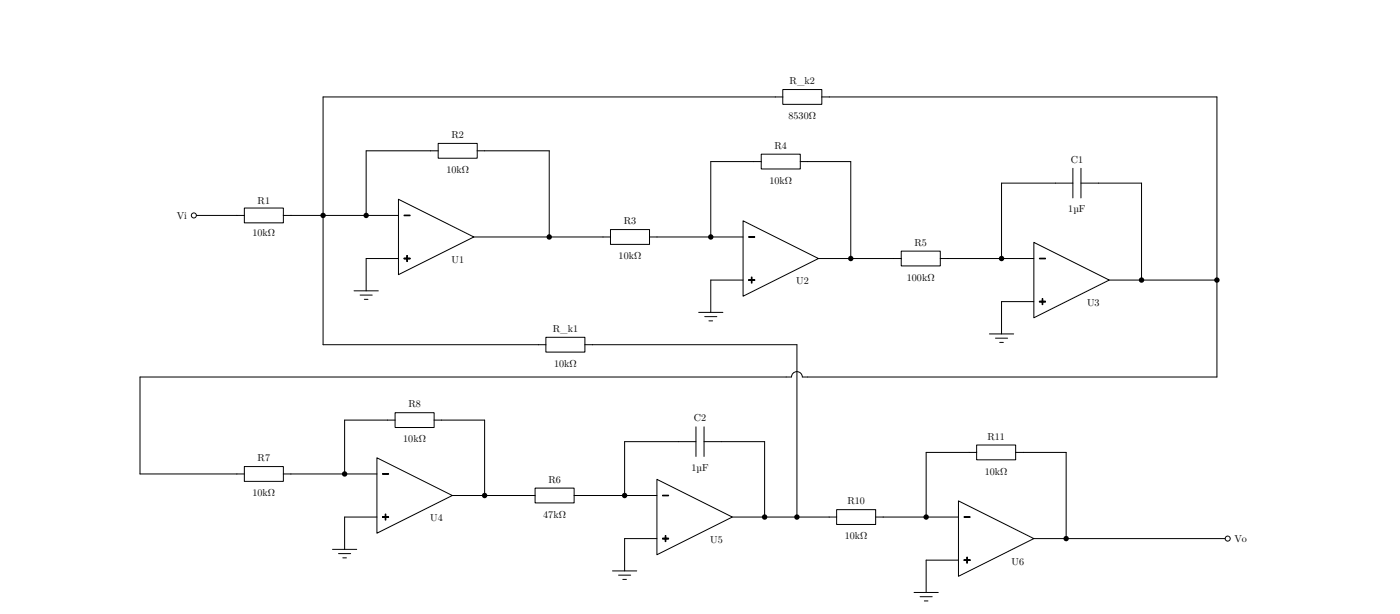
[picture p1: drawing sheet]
<svg xmlns="http://www.w3.org/2000/svg" width="734mm" height="322mm" viewBox="0 0 734 322" stroke-linecap="round" stroke-linejoin="round" font-family="sans-serif">
<g fill="none" stroke="#000" stroke-width=".53">
<path d="M406 51h-237v130h113M435 51h203v147h-215M226 79h-34v34M254 79h34v45M395 85h-22v39M423 85h23v50M553 96h-28v39M576 96h22v51M102 113h22M152 113h57M209 135h-17v17M248 124h68"/>
<path d="M344 124h45M429 135h39M497 135h45M389 147h-16v17M542 158h-17v17M581 147h57M310 181h108v90M412 198h-339v50h51M203 220h-22v28M231 220h23v40M356 231h-29v29M378 231h23v40"/>
<path d="M508 237h-23v34M536 237h23v45M152 248h46M237 260h40M305 260h39M198 271h-17v17M384 271h51M463 271h39M344 282h-17v17M502 294h-17v16M542 282h101"/>
</g>
<g fill="#000">
<circle cx="169" cy="113" r="1.4"/>
<circle cx="192" cy="113" r="1.4"/>
<circle cx="288" cy="124" r="1.4"/>
<circle cx="373" cy="124" r="1.4"/>
<circle cx="446" cy="135" r="1.4"/>
<circle cx="525" cy="135" r="1.4"/>
<circle cx="598" cy="147" r="1.4"/>
<circle cx="638" cy="147" r="1.4"/>
<circle cx="181" cy="248" r="1.4"/>
<circle cx="254" cy="260" r="1.4"/>
<circle cx="327" cy="260" r="1.4"/>
<circle cx="401" cy="271" r="1.4"/>
<circle cx="418" cy="271" r="1.4"/>
<circle cx="485" cy="271" r="1.4"/>
<circle cx="559" cy="282" r="1.4"/>
</g>
<circle cx="102" cy="113" r="1.3" fill="#fff"/>
<path d="M101 113a1.1 1.1 0 0 1 2 0 1.1 1.1 0 0 1-2 0zM100 113a1.6 1.6 0 0 0 3 0 1.6 1.6 0 0 0-3 0z" fill-rule="evenodd" fill="#000"/>
<g fill="none" stroke="#000" stroke-width=".52">
<path d="M186 152h12M189 155h6M191 157h2M366 164h13M369 166h7M372 168h1M519 175h12M522 177h6M524 179h2M174 288h13M177 290h7M180 292h2"/>
<path d="M321 299h13M324 301h7M326 304h2M479 310h13M482 313h7M484 315h2"/>
</g>
<circle cx="643" cy="282" r="1.3" fill="#fff"/>
<path d="M642 282a1.5 1.5 0 0 1 3 0 1.5 1.5 0 0 1-3 0zM642 282a1.6 1.6 0 0 0 3 0 1.6 1.6 0 0 0-3 0z" fill-rule="evenodd" fill="#000"/>
<g fill="none" stroke="#000" stroke-width=".52">
<path d="M406 51h4M410 47h21v8h-21zM431 51h4M226 79h4M230 75h20v8h-20zM250 79h4M395 85h4M399 81h20v8h-20zM419 85h4M553 96h9M562 88v16M567 96h9"/>
<path d="M567 88v16M124 113h4M128 109h21v8h-21zM149 113h3M209 104l39 20-39 20zM212 113h3M389 116l40 19-40 20zM212 135h3M316 124h4M320 120h20v8h-20zM340 124h4M393 124h2"/>
<path d="M468 135h4M472 132h21v7h-21zM493 135h4M542 127l39 20-39 20zM545 135h3M393 147h2M545 158h3M286 177h21v8h-21zM282 181h4M307 181h3M412 198h3a2.8 2.8 0 0 1 3-3 2.8 2.8 0 0 1 3 3h2M207 216h21v8h-21z"/>
<path d="M198 240l39 20-39 19zM203 220h4M228 220h3M356 231h9M365 224v15M369 231h9M369 224v15M508 237h4M512 233h20v8h-20zM532 237h4M124 248h4M128 244h21v8h-21z"/>
<path d="M149 248h3M201 248h2M277 260h3M280 256h21v8h-21zM301 260h4M344 251l40 20-40 20zM347 260h3M201 271h2M435 271h3M439 267h20v8h-20zM459 271h4M502 262l40 20-40 20z"/>
<path d="M505 271h3M347 282h3M505 294h3"/>
</g>
<g fill="#000" stroke="#000" stroke-width=".52">
<path d="M212 113h3z" fill-rule="evenodd"/>
<path d="M212 135l3 1z" fill-rule="evenodd"/>
<path d="M392 124h4z" fill-rule="evenodd"/>
<path d="M545 135l3 1z" fill-rule="evenodd"/>
<path d="M392 147h4z" fill-rule="evenodd"/>
<path d="M545 158h3z" fill-rule="evenodd"/>
<path d="M200 248l4 1z" fill-rule="evenodd"/>
<path d="M347 259l3 1z" fill-rule="evenodd"/>
<path d="M200 271h4z" fill-rule="evenodd"/>
<path d="M505 271h3z" fill-rule="evenodd"/>
<path d="M347 282h3z" fill-rule="evenodd"/>
<path d="M505 293l3 1z" fill-rule="evenodd"/>
</g>
<path d="M212 135h1l1-1v1l1 1h-1l-1 1v-1zM392 147h2v-2v2h2h-2v1v-1zM545 158h1l1-2v2h1h-1l-1 2v-2zM200 271h2v-2v2h2h-2v2v-2zM347 282h2v-1v1h1h-1v2v-2zM505 293h2v-1v1l1 1h-1v1v-1z" fill="#000" stroke="#000" stroke-width=".52"/>
<g font-size="5.3">
<text x="414" y="44">R_k2</text>
<text x="413" y="62">8530Ω</text>
<text x="237" y="72">R2</text>
<text x="406" y="78">R4</text>
<text x="561" y="85">C1</text>
<text x="234" y="91">10kΩ</text>
<text x="403" y="96">10kΩ</text>
<text x="135" y="107">R1</text>
<text x="560" y="111">1µF</text>
<text x="93" y="115">Vi</text>
<text x="327" y="117">R3</text>
<text x="132" y="124">10kΩ</text>
<text x="479" y="129">R5</text>
<text x="237" y="138">U1</text>
<text x="324" y="136">10kΩ</text>
<text x="417" y="149">U2</text>
<text x="475" y="147">100kΩ</text>
<text x="570" y="160">U3</text>
<text x="290" y="174">R_k1</text>
<text x="290" y="192">10kΩ</text>
<text x="214" y="213">R8</text>
<text x="364" y="221">C2</text>
<text x="211" y="232">10kΩ</text>
<text x="518" y="230">R11</text>
<text x="135" y="242">R7</text>
<text x="362" y="247">1µF</text>
<text x="516" y="249">10kΩ</text>
<text x="287" y="253">R6</text>
<text x="132" y="260">10kΩ</text>
<text x="444" y="264">R10</text>
<text x="225" y="273">U4</text>
<text x="285" y="271">47kΩ</text>
<text x="372" y="285">U5</text>
<text x="443" y="283">10kΩ</text>
<text x="647" y="284">Vo</text>
<text x="530" y="296">U6</text>
</g>
</svg>
